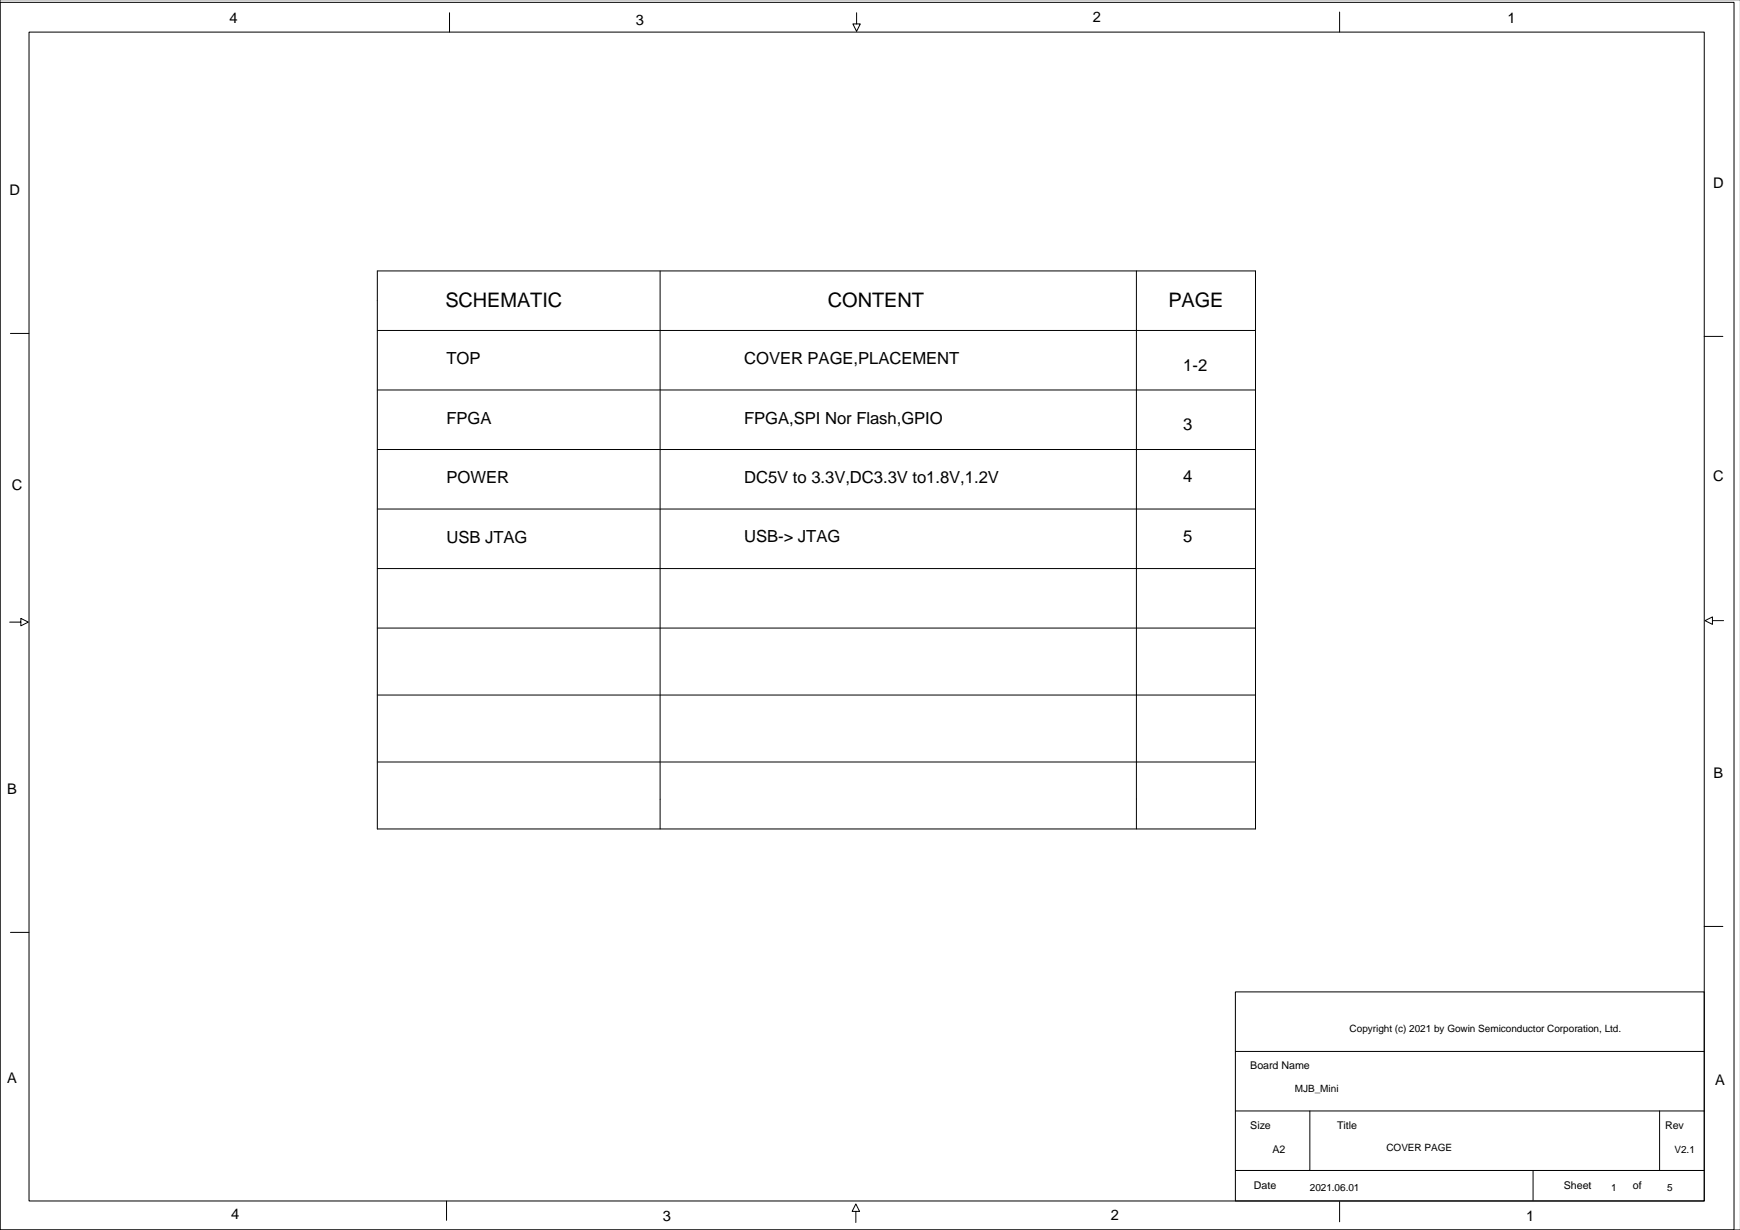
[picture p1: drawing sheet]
<svg xmlns="http://www.w3.org/2000/svg" width="594mm" height="420mm" viewBox="0 0 594 420" stroke-linecap="round" stroke-linejoin="round" font-family="sans-serif">
<g fill="none" stroke="#000" stroke-width=".34">
<path d="M0 -.1v419.9h593.8M0 .8h591.7v419h-591.7zM9.9 11h571.6v398.9h-571.6zM153.4 4.4v6.6M292.3 4.4v3.8h-1.3l1.3 2.5 1.3-2.5h-1.3M457.1 4.1v6.9M128.7 92.5h299.7v190.4h-299.7zM225.2 92.5v190.4M387.8 92.5v190.4M3.6 113.8h6.3M128.7 112.8h299.7M581.5 114.8h6.4"/>
<path d="M128.7 133.1h299.7M128.7 153.4h299.7M128.7 173.7h299.7M128.7 194.1h299.7M3.3 212.3h3.8v1.3l2.5-1.3-2.5-1.2v1.2M128.7 214.4h299.7M584.3 211.8v1.3l-2.5-1.3 2.5-1.2v1.2h3.8M128.7 237.2h299.7M128.7 260.1h299.7M3.6 318.2h6.3M581.5 316.2h6.4M421.5 338.5h160v71.4h-160z"/>
<path d="M421.5 358.9h160M421.5 379.2h160M446.9 379.2v20.3M566.3 379.2v20.3M421.5 399.5h160M523.1 399.5v10.1M152.4 409.9v6.6M292 413.5h-1.2l1.2-2.6 1.3 2.6h-1.3v3.8M457.1 410.2v6.8"/>
</g>
<g font-size="6.8">
<text x="152" y="104.7">SCHEMATIC</text>
<text x="282.5" y="104.7">CONTENT</text>
<text x="398.7" y="104.7">PAGE</text>
</g>
<g font-size="5.7">
<text x="152.4" y="124.4">TOP</text>
<text x="253.9" y="124.4">COVER PAGE,PLACEMENT</text>
<text x="403.8" y="126.5">1-2</text>
<text x="152.4" y="144.7">FPGA</text>
<text x="253.9" y="144.7">FPGA,SPI Nor Flash,GPIO</text>
<text x="403.8" y="146.8">3</text>
<text x="152.4" y="165">POWER</text>
<text x="253.9" y="165">DC5V to 3.3V,DC3.3V to1.8V,1.2V</text>
<text x="403.8" y="164.6">4</text>
<text x="152.4" y="185.3">USB JTAG</text>
<text x="253.9" y="184.9">USB-&gt; JTAG</text>
<text x="403.8" y="184.9">5</text>
</g>
<g font-size="5">
<text x="78.4" y="7.9">4</text>
<text x="217" y="8.4">3</text>
<text x="372.9" y="7.6">2</text>
<text x="514.4" y="7.9">1</text>
<text x="584.6" y="64">D</text>
<text x="3.3" y="66.5">D</text>
<text x="4" y="167.4">C</text>
<text x="584.6" y="164.3">C</text>
<text x="584.7" y="265.6">B</text>
<text x="2.4" y="271">B</text>
<text x="2.4" y="369.5">A</text>
<text x="585.2" y="370.3">A</text>
<text x="78.9" y="416.2">4</text>
<text x="226.2" y="416.7">3</text>
<text x="379" y="416.5">2</text>
<text x="520.7" y="416.7">1</text>
</g>
<g font-size="3.6">
<text x="426.6" y="365">Board Name</text>
<text x="426.6" y="385.3">Size</text>
<text x="456.2" y="385.3">Title</text>
<text x="568.2" y="385.3">Rev</text>
<text x="434.2" y="393.6">A2</text>
<text x="427.9" y="405.7">Date</text>
<text x="533.6" y="405.7">Sheet</text>
<text x="557.2" y="405.9">of</text>
</g>
<g font-size="3.4">
<text x="460.5" y="352.3">Copyright (c) 2021 by Gowin Semiconductor Corporation, Ltd.</text>
<text x="441.9" y="372.8">MJB_Mini</text>
<text x="473.1" y="392.9">COVER PAGE</text>
<text x="571.4" y="393.6">V2.1</text>
<text x="446.9" y="406.6">2021.06.01</text>
<text x="549.8" y="406.3">1</text>
<text x="568.8" y="406.3">5</text>
</g>
</svg>
